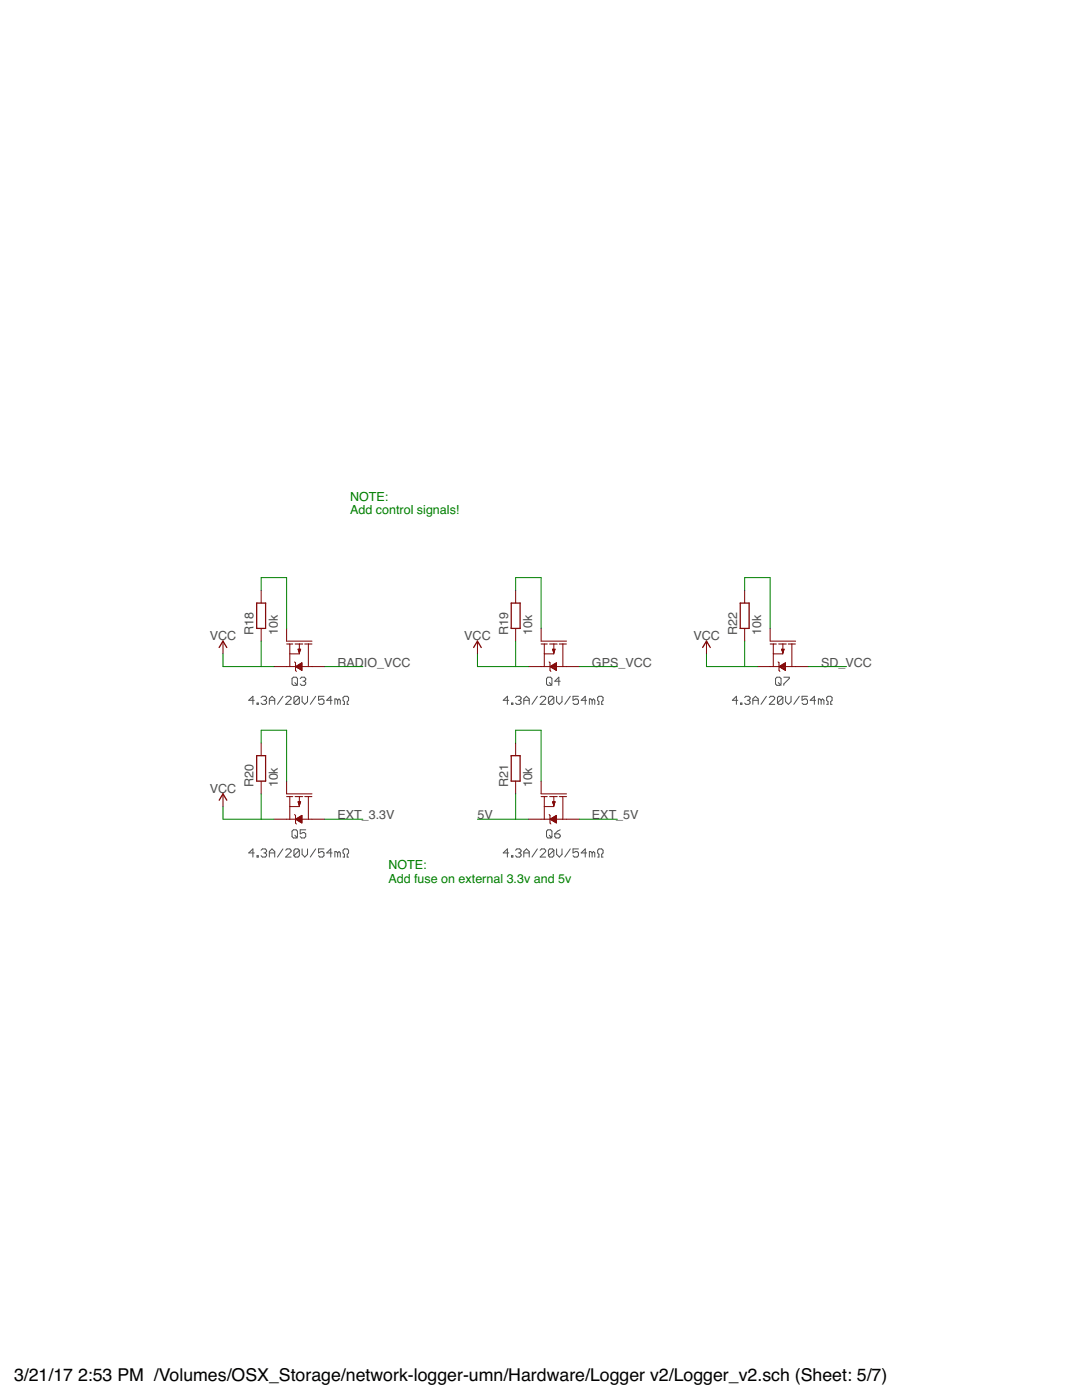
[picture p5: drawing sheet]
<svg xmlns="http://www.w3.org/2000/svg" width="216mm" height="279mm" viewBox="0 0 216 279" stroke-linecap="round" stroke-linejoin="round" font-family="sans-serif">
<g fill="none" stroke="#505050" stroke-width=".2">
<path d="M50.7 139.8h-1.1l.9-.8v1.6M52.1 139.2l.3-.2h.5l.3 .2v.3l-.3 .3M52.6 139.8h.3M52.9 139.8l.3 .2v.3l-.3 .3h-.5l-.3-.3M53.7 139.8h1.1M56.5 139l-1.1 1.6M57 139.2l.3-.2h.5l.3 .2v.3l-1.1 1.1h1.1M58.5 135.1h.6l.3 .3v1.1l-.3 .3h-.6l-.2-.3v-1.1zM58.8 136.2l.6 .6M59.7 139.2v1.1l-.2 .3h-.6l-.2-.3M59.7 139.2l-.2-.2h-.6l-.2 .2v1.1M59.7 139.2l-1 1.1"/>
<path d="M59.9 135.4l.3-.3h.5l.3 .3v.3l-.3 .3M60.3 139v1l.5 .6 .6-.6v-1M60.5 136h.2M60.7 136l.3 .2v.3l-.3 .3h-.5l-.3-.3M63 139l-1.1 1.6M64.6 139h-1v.8l.5-.3h.3l.2 .3v.5l-.2 .3h-.6l-.2-.3M66.3 139.8h-1.1l.8-.8v1.6M67.4 139.8l-.3-.3h-.3v1.1M67.4 139.8v.8M67.4 139.8l.2-.3 .3 .3v.8M101.5 139.8h-1.1l.8-.8v1.6M102.9 139.2l.2-.2h.6l.3 .2v.3l-.3 .3"/>
<path d="M103.4 139.8h.3M103.7 139.8l.3 .2v.3l-.3 .3h-.6l-.2-.3M104.5 139.8h1.1M107.2 139l-1 1.6M107.8 139.2l.3-.2h.5l.3 .2v.3l-1.1 1.1h1.1M109.3 135.1h.6l.2 .3v1.1l-.2 .3h-.6l-.2-.3v-1.1zM109.6 136.2l.5 .6M110.5 139.2v1.1l-.3 .3h-.5l-.3-.3M110.5 139.2l-.3-.2h-.5l-.3 .2v1.1M110.5 139.2l-1.1 1.1M111.1 139v1l.5 .6 .5-.6v-1M111.8 136h-1.1l.8-.9v1.7"/>
<path d="M113.8 139l-1.1 1.6M115.4 139h-1.1v.8l.6-.3h.2l.3 .3v.5l-.3 .3h-.5l-.3-.3M117.1 139.8h-1.1l.8-.8v1.6M118.2 139.8l-.3-.3h-.3v1.1M118.2 139.8v.8M118.2 139.8l.2-.3 .3 .3v.8M147.2 139.8h-1.1l.8-.8v1.6M148.6 139.2l.2-.2h.6l.3 .2v.3l-.3 .3M149.1 139.8h.3M149.4 139.8l.3 .2v.3l-.3 .3h-.6l-.2-.3M150.2 139.8h1.1M152.9 139l-1.1 1.6"/>
<path d="M153.5 139.2l.3-.2h.5l.3 .2v.3l-1.1 1.1h1.1M155 135.1h.6l.3 .3v1.1l-.3 .3h-.6l-.3-.3v-1.1zM155.3 136.2l.6 .6M156.2 139.2v1.1l-.3 .3h-.5l-.3-.3M156.2 139.2l-.3-.2h-.5l-.3 .2v1.1M156.2 139.2l-1.1 1.1M156.4 135.1h1.1v.3l-1.1 1.1v.3M156.8 139v1l.5 .6 .5-.6v-1M159.5 139l-1.1 1.6M161.1 139h-1.1v.8l.6-.3h.2l.3 .3v.5l-.3 .3h-.5l-.3-.3M162.8 139.8h-1.1l.8-.8v1.6M163.9 139.8l-.3-.3h-.3v1.1"/>
<path d="M163.9 139.8v.8M163.9 139.8l.2-.3 .3 .3v.8M51.3 140.3h.2v.3h-.2zM53.7 140.6v-1.1l.6-.5 .5 .5v1.1M68.5 140.6h.2v-.6l-.2-.2v-.6l.2-.2h.6l.3 .2v.6l-.3 .2v.6h.3M102.1 140.3h.2v.3h-.2zM104.5 140.6v-1.1l.6-.5 .5 .5v1.1M119.3 140.6h.2v-.6l-.2-.2v-.6l.2-.2h.6l.2 .2v.6l-.2 .2v.6h.2M147.8 140.3h.2v.3h-.2zM150.2 140.6v-1.1l.5-.5 .6 .5v1.1M165 140.6h.2v-.6l-.2-.2v-.6l.2-.2h.6l.2 .2v.6l-.2 .2v.6h.2M50.7 170.2h-1.1l.9-.8v1.6"/>
<path d="M51.3 170.8h.2v.2h-.2zM52.1 169.7l.3-.3h.5l.3 .3v.2l-.3 .3M52.6 170.2h.3M52.9 170.2l.3 .3v.3l-.3 .2h-.5l-.3-.2M53.7 171v-1.1l.6-.5 .5 .5v1.1M53.7 170.2h1.1M56.5 169.4l-1.1 1.6M57 169.7l.3-.3h.5l.3 .3v.2l-1.1 1.1h1.1M58.5 165.6h.6l.3 .3v1.1l-.3 .2h-.6l-.2-.2v-1.1zM58.8 166.7l.6 .5M59.7 169.7l-.2-.3h-.6l-.2 .3v1.1M59.7 169.7v1.1l-.2 .2h-.6l-.2-.2"/>
<path d="M59.7 169.7l-1 1.1M60.3 169.4v1.1l.5 .5 .6-.5v-1.1M61 165.6h-1.1v.8l.6-.2h.2l.3 .2v.6l-.3 .2h-.5l-.3-.2M63 169.4l-1.1 1.6M64.6 169.4h-1v.8l.5-.3h.3l.2 .3v.6l-.2 .2h-.6l-.2-.2M66.3 170.2h-1.1l.8-.8v1.6M67.4 170.2l-.3-.3h-.3v1.1M67.4 170.2v.8M67.4 170.2l.2-.3 .3 .3v.8M68.5 171h.2v-.5l-.2-.3v-.5l.2-.3h.6l.3 .3v.5l-.3 .3v.5h.3M101.5 170.2h-1.1l.8-.8v1.6M102.1 170.8h.2v.2h-.2z"/>
<path d="M102.9 169.7l.2-.3h.6l.3 .3v.2l-.3 .3M103.4 170.2h.3M103.7 170.2l.3 .3v.3l-.3 .2h-.6l-.2-.2M104.5 171v-1.1l.6-.5 .5 .5v1.1M104.5 170.2h1.1M107.2 169.4l-1 1.6M107.8 169.7l.3-.3h.5l.3 .3v.2l-1.1 1.1h1.1M109.3 165.6h.6l.2 .3v1.1l-.2 .2h-.6l-.2-.2v-1.1zM109.6 166.7l.5 .5M110.5 169.7l-.3-.3h-.5l-.3 .3v1.1M110.5 169.7v1.1l-.3 .2h-.5l-.3-.2M110.5 169.7l-1.1 1.1"/>
<path d="M110.7 166.4h.8l.3 .3v.3l-.3 .2h-.5l-.3-.2zM111.1 169.4v1.1l.5 .5 .5-.5v-1.1M111.8 165.6l-.6 .3-.5 .5M113.8 169.4l-1.1 1.6M115.4 169.4h-1.1v.8l.8-.3 .3 .3v.6l-.3 .2h-.5l-.3-.2M117.1 170.2h-1.1l.8-.8v1.6M118.2 170.2l-.3-.3h-.3v1.1M118.2 170.2v.8M118.2 170.2l.2-.3 .3 .3v.8M119.3 171h.2v-.5l-.2-.3v-.5l.2-.3h.6l.2 .3v.5l-.2 .3v.5h.2"/>
</g>
<g fill="none" stroke="#800000" stroke-width=".2">
<path d="M52.1 117.8v2.6M102.9 117.8v2.6M148.6 117.8v2.6M44.5 128v2.5M52.1 125.4v2.6M54.7 133h5.5M57.2 125.4v2.6h5.1M57.2 128.5h1.2M57.8 128.5v4.5M58.8 132.1l.2 .2v1.5l.1 .2M58.9 128.5h1.5M59.2 133.2h1"/>
<path d="M59.2 132.9h1M59.4 132.8h.8M59.4 133.3h.8M59.5 129.6h.5l-.3 .7zM59.5 129.7h.4M59.5 129.8h.4M59.6 133.4h.6M59.6 132.7h.6M59.6 129.9h.3M59.6 130h.2M59.7 130.2h.1M59.7 130.3h.1"/>
<path d="M59.7 128.5v2h-1.9M59.8 132.6h.4M59.8 133.5h.4M60 133.6h.2M60 132.4h.2M60.2 132.3h.1M60.2 133.8h.1M60.2 132.3l-1.2 .7 1.2 .8M60.2 132.3v1.5M60.3 133h4.5M60.8 128.5h1.5M61.5 128.5v4.5"/>
<path d="M95.3 128v2.5M102.9 125.4v2.6M105.4 133h5.6M108 125.4v2.6h5.1M108 128.5h1.2M108.6 128.5v4.5M109.6 132.1l.1 .2v1.5l.2 .2M109.7 128.5h1.5M109.9 132.9h1.1M110 133.2h1M110.1 132.8h.9M110.2 133.3h.8"/>
<path d="M110.3 129.6h.5l-.3 .7zM110.3 129.7h.4M110.3 129.8h.4M110.3 132.7h.7M110.4 133.4h.6M110.4 129.9h.2M110.4 130h.2M110.4 130.2h.2M110.5 130.3h.1M110.5 128.5v2h-1.9M110.5 132.6h.5M110.6 133.5h.4"/>
<path d="M110.7 132.4h.3M110.8 133.6h.2M110.9 132.3h.1M111 133.8h.1M111 132.3l-1.3 .7 1.3 .8M111 132.3v1.5M111.1 133h4.5M111.6 128.5h1.5M112.3 128.5v4.5M141 128v2.5M148.6 125.4v2.6M151.1 133h5.6"/>
<path d="M153.7 125.4v2.6h5M153.7 128.5h1.2M154.3 128.5v4.5M155.3 132.1l.1 .2v1.5l.2 .2M155.4 128.5h1.5M155.6 132.9h1.1M155.7 133.2h1M155.8 132.8h.9M155.9 133.3h.8M156 129.6h.5l-.3 .7zM156 129.7h.4M156 129.8h.4"/>
<path d="M156 132.7h.7M156.1 133.4h.6M156.1 129.9h.2M156.1 130h.2M156.1 130.2h.2M156.2 130.3h.1M156.2 128.5v2h-1.9M156.2 132.6h.5M156.3 133.5h.4M156.4 132.4h.3M156.5 133.6h.2M156.6 132.3h.1"/>
<path d="M156.7 133.8h.1M156.7 132.3l-1.3 .7 1.3 .8M156.7 132.3v1.5M156.8 133h4.5M157.3 128.5h1.4M158 128.5v4.5M44.5 158.4v2.6M52.1 148.3v2.5M52.1 155.9v2.5M57.2 155.9v2.5h5.1M57.2 159h1.2M57.8 159v4.5"/>
<path d="M58.9 159h1.5M59.7 159v2h-1.9M60.8 159h1.5M61.5 159v4.5M102.9 148.3v2.5M102.9 155.9v2.5M108 155.9v2.5h5.1M108 159h1.2M108.6 159v4.5M109.7 159h1.5M110.5 159v2h-1.9M111.6 159h1.5"/>
<path d="M112.3 159v4.5M54.7 163.5h4.2M58.8 162.6l.2 .1v1.6l.1 .1M59 163.5l1.2-.8v1.6zM59 163.6h1.2M59.1 163.4h1.1M59.2 163.7h1M59.3 163.3h.9M59.4 163.8h.8M59.5 163.2h.7M59.5 160h.5l-.3 .8zM59.5 160.2h.4"/>
<path d="M59.6 160.3h.3M59.6 160.4h.2M59.6 163.9h.6M59.6 160.5h.2M59.7 160.7h.1M59.7 163.1h.5M59.7 160.8h.1M59.8 164h.4M59.9 162.9h.3M60 164.1h.2M60.1 162.8h.1M60.3 163.5h4.5"/>
<path d="M105.4 163.5h4.3M109.6 162.6l.1 .1v1.6l.2 .1M109.7 163.5l1.3-.8v1.6zM109.8 163.6h1.2M109.9 163.4h1.1M110 163.7h1M110.1 163.3h.9M110.2 163.8h.8M110.3 163.2h.7M110.3 160h.5l-.3 .8zM110.3 160.2h.4M110.3 160.3h.4"/>
<path d="M110.4 160.4h.2M110.4 163.9h.6M110.4 160.5h.2M110.5 163.1h.5M110.5 160.7h.1M110.5 160.8h.1M110.6 164h.4M110.7 162.9h.3M110.8 164.1h.2M110.9 162.8h.1M111.1 163.5h4.5"/>
</g>
<path d="M43.7 129.2l.8-1.2 .8 1.2M51.2 120.4h1.8v5h-1.8zM94.5 129.2l.8-1.2 .7 1.2M102 120.4h1.8v5h-1.8zM140.2 129.2l.8-1.2 .7 1.2M147.7 120.4h1.8v5h-1.8zM43.7 159.7l.8-1.3 .8 1.3M51.2 150.8h1.8v5.1h-1.8zM102 150.8h1.8v5.1h-1.8z" fill="none" stroke="#800000" stroke-width=".25"/>
<g fill="none" stroke="#008000" stroke-width=".2">
<path d="M52.1 117.8v-2.5h5.1v10.1M102.9 117.8v-2.5h5.1v10.1M148.6 117.8v-2.5h5.1v10.1M44.5 130.5v2.5h10.2M52.1 128v5M64.8 133h7.6M95.3 130.5v2.5h10.1M102.9 128v5M115.6 133h7.6M141 130.5v2.5h10.1M148.6 128v5M161.3 133h7.6"/>
<path d="M52.1 148.3v-2.6h5.1v10.2M52.1 158.4v5.1M102.9 148.3v-2.6h5.1v10.2M102.9 158.4v5.1M44.5 161v2.5h10.2M64.8 163.5h7.6M95.3 163.5h10.1M115.6 163.5h7.6"/>
</g>
<g font-size="3.5">
<text x="2.8" y="275.6">3/21/17</text>
<text x="15.6" y="275.6">2:53 PM /Volumes/OSX_Storage/network-logger-umn/Hardware/Logger v2/Logger_v2.sch (Sheet: 5/7)</text>
</g>
<g font-size="2.5" fill="#008000">
<text x="69.9" y="99.9">NOTE:</text>
<text x="69.9" y="102.6">Add control signals!</text>
<text x="77.5" y="173.5">NOTE:</text>
<text x="77.5" y="176.2">Add fuse on external 3.3v and 5v</text>
</g>
<g font-size="2.5" fill="#505050">
<text x="41.9" y="127.7">VCC</text>
<text x="50.6" y="126.7" transform="rotate(-90 50.6 126.7)">R18</text>
<text x="55.4" y="126.7" transform="rotate(-90 55.4 126.7)">10k</text>
<text x="92.6" y="127.7">VCC</text>
<text x="101.4" y="126.7" transform="rotate(-90 101.4 126.7)">R19</text>
<text x="106.2" y="126.7" transform="rotate(-90 106.2 126.7)">10k</text>
<text x="138.3" y="127.7">VCC</text>
<text x="147.1" y="126.7" transform="rotate(-90 147.1 126.7)">R22</text>
<text x="151.9" y="126.7" transform="rotate(-90 151.9 126.7)">10k</text>
<text x="67.3" y="133">RADIO_VCC</text>
<text x="118.1" y="133">GPS_VCC</text>
<text x="163.8" y="133">SD_VCC</text>
<text x="41.9" y="158.2">VCC</text>
<text x="50.6" y="157.2" transform="rotate(-90 50.6 157.2)">R20</text>
<text x="55.4" y="157.2" transform="rotate(-90 55.4 157.2)">10k</text>
<text x="101.4" y="157.2" transform="rotate(-90 101.4 157.2)">R21</text>
<text x="106.2" y="157.2" transform="rotate(-90 106.2 157.2)">10k</text>
<text x="67.3" y="163.5">EXT_3.3V</text>
<text x="95.3" y="163.5">5V</text>
<text x="118.1" y="163.5">EXT_5V</text>
</g>
</svg>
